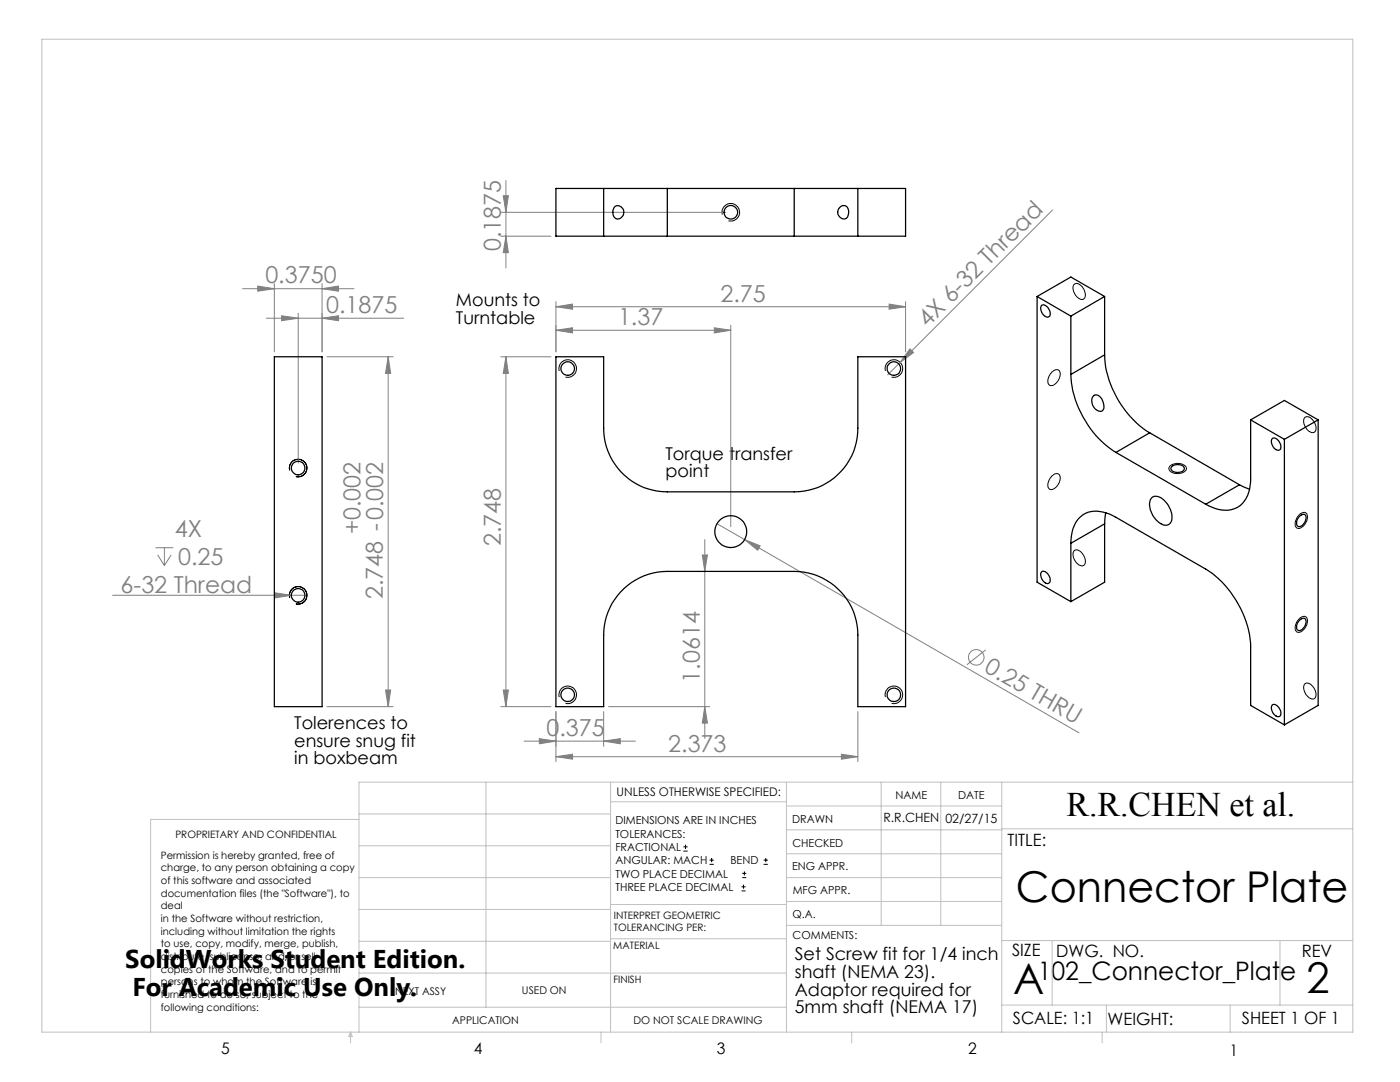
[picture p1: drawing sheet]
<svg xmlns="http://www.w3.org/2000/svg" width="279mm" height="216mm" viewBox="0 0 279 216" stroke-linecap="round" stroke-linejoin="round" font-family="sans-serif">
<g fill="none" stroke="#808080" stroke-width=".2">
<path d="M100.4 39.1h1.1l-.5 3.3zM101 36v17.5M48.4 57.6h22.2M51.4 57.1l3.4 .5-3.4 .5zM54.8 56.6v13.6M64.3 57.6l3.3-.5v1zM64.3 56.6v13.6M99.9 47.1h10.1M99.9 42.4h45M101 47.1l.5 3.3h-1.1zM210 41.9l-32.8 32.9M53.2 63.5h27.4"/>
<path d="M56.2 63l3.3 .5-3.3 .5zM59.5 62.5v29.9M64.3 63.5l3.3-.5v1zM65.3 71.2h13.2M77.5 71.2v69.8M77.5 71.2l.5 3.3h-1.1zM99.9 71.2h10.1M101 71.2v69.8M101 71.2l.5 3.3h-1.1zM110.9 65.9l3.4-.5v1zM110.9 61.2l3.4-.5v1zM110.9 60.2v10"/>
<path d="M110.9 65.9h34.9M110.9 61.2h69.8M142.6 65.4l3.2 .5-3.2 .5zM145.8 64.9v40.2M177.4 60.7l3.3 .5-3.3 .5zM180.7 60.2v10M181.6 69.6l.7 .7-2.7 2zM22.5 118.8h38.4M31 109.3h3.6M31.5 110.7l1.3 2.2M32.8 109.3v3.6M34.1 110.7l-1.3 2.2"/>
<path d="M54.9 118.3l3.2 .5-3.2 .5zM140.2 110.7h1l-.5 3.3zM140.7 107.7v39.7M143.1 104.5l72.2 41.7M148.6 107.7l3.1 1.2-.5 .9zM76.9 137.7h1.1l-.5 3.3zM100.4 137.7h1.1l-.5 3.3zM196.7 129.7l-3.7 2.9M65.3 141h13.2M99.9 141h10.1M104.6 147.9h22.2M107.6 147.4l3.3 .5-3.3 .5z"/>
<path d="M110.9 151l3.4-.5v1zM110.9 151h60.3M110.9 142v10M120.5 147.9l3.3-.5v1zM120.5 142v6.9M121.5 141h20.1M140.7 141l.5 3.3h-1zM167.9 150.5l3.3 .5-3.3 .5zM171.2 142v10"/>
<circle cx="194.8" cy="131.2" r="1.56"/>
</g>
<g fill="none" stroke="#000" stroke-width=".2">
<path d="M144.1 42.8a1.75 1.75 0 0 1 1.6-2.2 1.75 1.75 0 0 1 1.9 1.9 1.75 1.75 0 0 1-2.2 1.6M214.4 56.7a1.49 1.49 0 0 1 2 1.2l.1 .5a.88 .88 0 0 1-.2 1.2 .88 .88 0 0 1-1.2-.3 2.13 2.13 0 0 1-.7-2.6zM111.6 74a1.75 1.75 0 0 1 1.6-2.2 1.75 1.75 0 0 1 1.9 1.9 1.75 1.75 0 0 1-2.2 1.5M176.7 74a1.75 1.75 0 0 1 1.5-2.2 1.75 1.75 0 0 1 1.9 1.9 1.75 1.75 0 0 1-2.2 1.5M209.9 74.2l.2-.1a.87 .87 0 0 1 1.2-.2 .87 .87 0 0 1 .3 1.1 2.17 2.17 0 0 1-2 1.9 1.65 1.65 0 0 1 .1-2.4zM57.8 93.8a1.75 1.75 0 0 1 1.6-2.2 1.75 1.75 0 0 1 1.9 1.9 1.75 1.75 0 0 1-2.2 1.6M209.9 95l.2-.1a.87 .87 0 0 1 1.2-.3 .87 .87 0 0 1 .3 1.2 2.08 2.08 0 0 1-2 1.8 1.2 1.2 0 0 1-.3-1.7zM233.6 92.9a2.42 2.42 0 0 1 3.1 .3 1.13 1.13 0 0 1-1.3 1.3 1.82 1.82 0 0 1-2.1-1zM260.5 83.3a1.73 1.73 0 0 1 2 1.4l.1 .4a.87 .87 0 0 1-.3 1.1 .87 .87 0 0 1-1.2-.2 2.11 2.11 0 0 1-.6-2.7zM57.8 119.2a1.75 1.75 0 0 1 1.6-2.2 1.75 1.75 0 0 1 1.9 1.9 1.75 1.75 0 0 1-2.2 1.6M214.4 109.9a1.66 1.66 0 0 1 2.1 1.4l.1 .3a.89 .89 0 0 1-.4 1.3 .89 .89 0 0 1-1.2-.5 1.97 1.97 0 0 1-.6-2.5zM259.2 102.8l.2-.2a.87 .87 0 0 1 1.2-.3 .87 .87 0 0 1 .3 1.2 2.02 2.02 0 0 1-2 1.9 1.49 1.49 0 0 1-.1-2.1z"/>
<path d="M111.6 139.1a1.75 1.75 0 0 1 1.6-2.2 1.75 1.75 0 0 1 1.9 1.9 1.75 1.75 0 0 1-2.2 1.5M176.7 139.1a1.75 1.75 0 0 1 1.5-2.2 1.75 1.75 0 0 1 1.9 1.9 1.75 1.75 0 0 1-2.2 1.5M259.2 123.6l.2-.3a.87 .87 0 0 1 1.2-.2 .87 .87 0 0 1 .3 1.2 2.11 2.11 0 0 1-2 1.9 1.49 1.49 0 0 1-.1-2.2zM260.4 136.5a1.23 1.23 0 0 1 1.7 .6 1.53 1.53 0 0 1 0 2.4 2.22 2.22 0 0 1-1.7-3zM136.4 169.8h.8M136.4 169h.8M136.8 168.6v.8M141.6 172.5h.9M141.6 171.6h.9M142 171.2v.8M148 177.8h.8M148 177h.8"/>
<path d="M148.1 175.1h.8M148.1 174.3h.8M148.4 176.5v.8M148.6 173.9v.8M152.4 172.5h.8M152.4 171.6h.8M152.8 171.2v.8"/>
</g>
<g fill="none" stroke="#c0c0c0" stroke-width=".2">
<path d="M8.4 7.8h261.6v198.2h-261.6zM97 156.1v44.9M121.8 156.1v49.9M121.8 160h35.2M157 156.1v49.9M175.9 156.1v28.5M187.7 156.1v28.5M199.9 156.1v49.9M270 156.1h-198.4v49.9M71.6 175.1h50.2M71.6 168.8h50.2M71.6 162.4h50.2"/>
<path d="M71.6 163.5h-41.5v42.5M157 170.4h42.9M157 165.6h42.9M157 160.8h42.9M157 175.1h42.9M157 179.9h42.9M199.9 165.4h70.1M71.6 194.2h85.4M71.6 187.8h50.2M71.6 181.5h50.2M121.8 187.3h35.2M121.8 180.5h35.2"/>
<path d="M157 184.6h42.9M199.9 187.7h70.1M210 187.7v12.9M255.4 187.7v12.9M70 206v2.1M70 206l.3 .8h-.7zM71.6 201h85.4M119.9 206v2.1M170 206v2.1M199.9 200.6h70.1M220 206v2.1M220.8 200.6v5.4"/>
<path d="M245.5 200.6v5.4"/>
</g>
<g fill="#808080">
<path d="M54.9 118.3l3.2 .5-3.2 .5z"/>
<path d="M181.6 69.6l.7 .7-2.7 2z"/>
<path d="M148.6 107.7l3.1 1.2-.5 .9z"/>
<path d="M64.3 57.6l3.3-.5v1zM51.4 57.1l3.4 .5-3.4 .5zM167.9 150.5l3.3 .5-3.3 .5zM110.9 151l3.4-.5v1zM142.6 65.4l3.2 .5-3.2 .5zM110.9 65.9l3.4-.5v1z"/>
<path d="M56.2 63l3.3 .5-3.3 .5zM64.3 63.5l3.3-.5v1zM110.9 61.2l3.4-.5v1zM177.4 60.7l3.3 .5-3.3 .5z"/>
<path d="M107.6 147.4l3.3 .5-3.3 .5zM120.5 147.9l3.3-.5v1z"/>
<path d="M101 47.1l.5 3.3h-1.1zM100.4 39.1h1.1l-.5 3.3z"/>
<path d="M140.7 141l.5 3.3h-1zM140.2 110.7h1l-.5 3.3z"/>
<path d="M77.5 71.2l.5 3.3h-1.1zM76.9 137.7h1.1l-.5 3.3zM101 71.2l.5 3.3h-1.1zM100.4 137.7h1.1l-.5 3.3z"/>
</g>
<g fill="none" stroke="#000" stroke-width=".25">
<path d="M120.5 37.6h12.7M120.5 37.6h-9.6v9.5h9.6M120.5 37.6v9.5M133.2 37.6h25.3M133.2 37.6v9.5M158.5 37.6h12.7M158.5 37.6v9.5M171.2 37.6v9.5M171.2 37.6h9.5v9.5h-9.5M120.5 47.1h12.7M122.7 41.2a1.27 1.27 0 0 1 1.8 1.1 1.27 1.27 0 0 1-1.6 1.3 1.67 1.67 0 0 1-.2-2.4zM133.2 47.1h25.3"/>
<path d="M158.5 47.1h12.7M167.7 41.3a.98 .98 0 0 1 1.1-.2 .98 .98 0 0 1 .6 1 1.53 1.53 0 0 1-.9 1.6 1.35 1.35 0 0 1-1.3-.9 1.35 1.35 0 0 1 .5-1.5zM207 59.2l6.7-3.9 6.8 3.9M207 59.2v57l6.7 3.9M207 59.2l6.7 3.9M220.5 59.2l-6.8 3.9M220.5 59.2v11.6M54.8 71.2h9.5v69.8h-9.5zM110.9 71.2h9.6v14.2a12.7 12.7 0 0 0 12.7 12.7h25.3a12.7 12.7 0 0 0 12.7-12.7v-14.2h9.5v69.8h-9.5v-14.3a12.7 12.7 0 0 0-12.7-12.7h-25.3a12.7 12.7 0 0 0-12.7 12.7v14.3h-9.6zM207.9 60.9a1.48 1.48 0 0 1 1.7 1.7 .63 .63 0 0 1-.4 .7 .63 .63 0 0 1-.8-.3 1.73 1.73 0 0 1-.5-2.1zM213.7 74.7a19.9 19.9 0 0 0 9 15.6M213.7 63.1v11.6"/>
<path d="M218.1 79.1a.84 .84 0 0 1 1.4 0 2.21 2.21 0 0 1 .5 2.9 1.9 1.9 0 0 1-2.1-2.6zM220.5 70.8a19.7 19.7 0 0 0 8.9 15.6M220.5 70.8l-6.8 3.9M222.7 90.3l17.9 10.3M229.4 86.4l-6.7 3.9M229.4 86.4l18 10.3M229.9 99.3a1.89 1.89 0 0 1 2.4 .5 4.1 4.1 0 0 1 1.3 4.5 1.53 1.53 0 0 1-2.3 0 4.6 4.6 0 0 1-1.7-4.5zM233.9 93.1a1.85 1.85 0 0 1 2.4 .1 .86 .86 0 0 1-1.1 1.1 1.16 1.16 0 0 1-1.5-.9zM247.4 96.7l2 .9M247.4 96.7l-6.8 3.9M249.6 83.8v11.6a6.2 6.2 0 0 1-2.9 6 6.5 6.5 0 0 1-6.1-.8M249.6 83.8l6.7 3.9"/>
<path d="M249.6 83.8l6.7-3.9 6.8 3.9M253.9 87.5a1.49 1.49 0 0 1 1.7 1.7 .63 .63 0 0 1-.4 .6 .63 .63 0 0 1-.7-.2 1.7 1.7 0 0 1-.6-2.1zM256.3 87.7v56.9M263.1 83.8v57l-6.8 3.8M263.1 83.8l-6.8 3.9M207.9 114.1a1.48 1.48 0 0 1 1.7 1.6 .63 .63 0 0 1-.4 .7 .63 .63 0 0 1-.8-.2 1.73 1.73 0 0 1-.5-2.1zM213.7 108.4a6.4 6.4 0 0 1 2.9-6 6.7 6.7 0 0 1 6.1 .8l17.9 10.4a19.9 19.9 0 0 1 9 15.5v11.7l6.7 3.8M213.7 108.4v11.7M220.5 104.5v11.7l-6.8 3.9M220.5 104.5l-6.8 3.9M220.7 102.3l-.2 2.2M259.3 103.1a.71 .71 0 0 1 .8-.5 .71 .71 0 0 1 .6 .7 1.77 1.77 0 0 1-1.6 1.8 1.3 1.3 0 0 1 .2-2z"/>
<path d="M259.3 123.8a.71 .71 0 0 1 .8-.4 .71 .71 0 0 1 .6 .6 1.77 1.77 0 0 1-1.6 1.8 1.3 1.3 0 0 1 .2-2zM253.9 140.7a1.49 1.49 0 0 1 1.7 1.6 .63 .63 0 0 1-.4 .7 .63 .63 0 0 1-.7-.3 1.73 1.73 0 0 1-.6-2z"/>
<circle cx="145.8" cy="42.4" r="1.35"/>
<circle cx="113.3" cy="73.5" r="1.35"/>
<circle cx="178.4" cy="73.5" r="1.36"/>
<circle cx="59.5" cy="93.4" r="1.35"/>
<circle cx="59.5" cy="118.8" r="1.35"/>
<circle cx="145.8" cy="106.1" r="3.2"/>
<circle cx="113.3" cy="138.6" r="1.35"/>
<circle cx="178.4" cy="138.6" r="1.36"/>
</g>
<g font-size="8.5">
<text x="202.8" y="179.9">Connector Plate</text>
<text x="202.2" y="198.3">A</text>
<text x="260.8" y="198.1">2</text>
</g>
<text font-size="6.9" x="212.8" y="162.9">R.R.CHEN et al.</text>
<g font-size="5.1">
<text x="25" y="193.2">SolidWorks Student Edition.</text>
<text x="207.1" y="195.6">102_Connector_Plate</text>
<text x="26.4" y="198.8">For Academic Use Only.</text>
</g>
<g font-size="4.7" fill="#808080">
<text x="100" y="50.1" transform="rotate(-90 100 50.1)">0.1875</text>
<text x="53" y="56.6">0.3750</text>
<text x="65.1" y="62.5">0.1875</text>
<text x="123.3" y="64.9">1.37</text>
<text x="143.8" y="60.2">2.75</text>
<text x="185.1" y="65.4" transform="rotate(-45 185.1 65.4)">4X 6-32 Thread</text>
<text x="34.9" y="107.1">4X</text>
<text x="71.9" y="106.6" transform="rotate(-90 71.9 106.6)">+0.002</text>
<text x="35.6" y="112.7">0.25</text>
<text x="100" y="109" transform="rotate(-90 100 109)">2.748</text>
<text x="24.1" y="118.2">6-32 Thread</text>
<text x="76.4" y="119.5" transform="rotate(-90 76.4 119.5)">2.748 -0.002</text>
<text x="139.7" y="136.2" transform="rotate(-90 139.7 136.2)">1.0614</text>
<text x="196.2" y="133.9" transform="rotate(30 196.2 133.9)">0.25 THRU</text>
<text x="109.1" y="146.9">0.375</text>
<text x="133.4" y="150">2.373</text>
</g>
<g font-size="3.5">
<text x="91" y="61.1">Mounts to</text>
<text x="91" y="64.6">Turntable</text>
<text x="132.8" y="91.7">Torque transfer</text>
<text x="132.8" y="95.2">point</text>
<text x="58.7" y="145.4">Tolerences to</text>
<text x="58.7" y="149">ensure snug fit</text>
<text x="58.7" y="152.5">in boxbeam</text>
<text x="158.6" y="191.6">Set Screw fit for 1/4 inch</text>
<text x="158.6" y="195.1">shaft (NEMA 23).</text>
<text x="158.6" y="198.7">Adaptor required for</text>
<text x="158.6" y="202.2">5mm shaft (NEMA 17)</text>
</g>
<g font-size="3.4">
<text x="201.1" y="168.8">TITLE:</text>
<text x="202" y="190.8">SIZE</text>
<text x="210.8" y="190.9">DWG. NO.</text>
<text x="259.8" y="191">REV</text>
<text x="202.1" y="204.4">SCALE: 1:1</text>
<text x="221" y="204.5">WEIGHT:</text>
<text x="247.8" y="204.4">SHEET 1 OF 1</text>
</g>
<g font-size="3.2">
<text x="44.2" y="210.4">5</text>
<text x="94.6" y="210.3">4</text>
<text x="143.1" y="210.4">3</text>
<text x="193.2" y="210.3">2</text>
<text x="245.4" y="210.6">1</text>
</g>
<g font-size="2.5">
<text x="176.3" y="164.1">R.R.CHEN</text>
<text x="188.7" y="164.2">02/27/15</text>
</g>
<text font-size="2.4" x="123.1" y="158.9">UNLESS OTHERWISE SPECIFIED:</text>
<g font-size="2.2">
<text x="178.7" y="159.4">NAME</text>
<text x="191.2" y="159.4">DATE</text>
<text x="122.8" y="164.5">DIMENSIONS ARE IN INCHES</text>
<text x="122.8" y="167.1">TOLERANCES:</text>
<text x="158.1" y="164.2">DRAWN</text>
<text x="122.8" y="169.8">FRACTIONAL</text>
<text x="122.8" y="172.5">ANGULAR: MACH</text>
<text x="145.8" y="172.5">BEND</text>
<text x="158.1" y="173.7">ENG APPR.</text>
<text x="158.2" y="169.1">CHECKED</text>
<text x="122.8" y="175.1">TWO PLACE DECIMAL</text>
<text x="122.8" y="177.8">THREE PLACE DECIMAL</text>
<text x="158.2" y="178.4">MFG APPR.</text>
<text x="158.2" y="183.2">Q.A.</text>
<text x="158.2" y="187.4">COMMENTS:</text>
</g>
<g font-size="2.1">
<text x="78.8" y="198.5">NEXT ASSY</text>
<text x="104.2" y="198.4">USED ON</text>
<text x="90.2" y="204.3">APPLICATION</text>
<text x="126.4" y="204.3">DO NOT SCALE DRAWING</text>
</g>
<g font-size="2">
<text x="35" y="167.1">PROPRIETARY AND CONFIDENTIAL</text>
<text x="32.1" y="171.4">Permission is hereby granted, free of</text>
<text x="32.1" y="173.9">charge, to any person obtaining a copy</text>
<text x="32.1" y="176.4">of this software and associated</text>
<text x="32.1" y="178.9">documentation files (the &quot;Software&quot;), to</text>
<text x="32.1" y="181.5">deal</text>
<text x="32.1" y="184">in the Software without restriction,</text>
<text x="122.5" y="183.3">INTERPRET GEOMETRIC</text>
<text x="122.5" y="185.9">TOLERANCING PER:</text>
<text x="32.1" y="186.5">including without limitation the rights</text>
<text x="32.1" y="189">to use, copy, modify, merge, publish,</text>
<text x="32.1" y="191.6">distribute, sublicense, and/or sell</text>
<text x="122.4" y="189.4">MATERIAL</text>
<text x="32.1" y="194.1">copies of the Software, and to permit</text>
<text x="32.1" y="196.6">persons to whom the Software is</text>
<text x="122.4" y="196.2">FINISH</text>
<text x="32.1" y="199.1">furnished to do so, subject to the</text>
<text x="32.1" y="201.7">following conditions:</text>
</g>
</svg>
